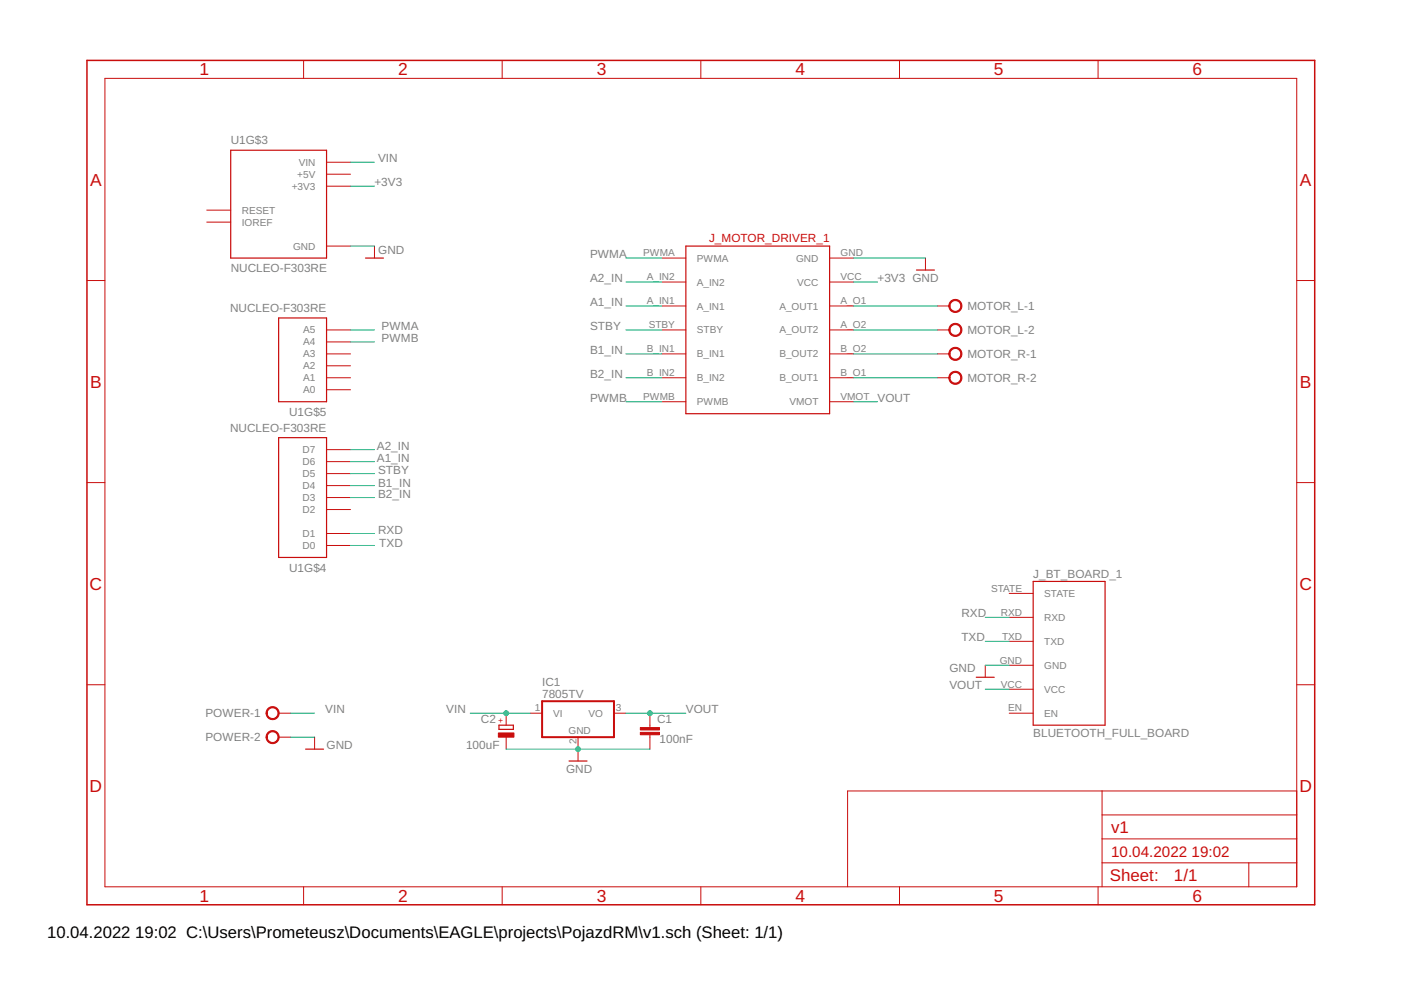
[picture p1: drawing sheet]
<svg xmlns="http://www.w3.org/2000/svg" width="297mm" height="210mm" viewBox="0 0 297 210" stroke-linecap="round" stroke-linejoin="round" font-family="sans-serif">
<g fill="none" stroke="#c90d0c" stroke-width=".21">
<path d="M22.2 16.6h252.7v171.4h-252.7zM64.4 12.8v3.8M106.5 12.8v3.8M148.6 12.8v3.8M190.7 12.8v3.8M232.8 12.8v3.8M69.2 39.5h5.1M69.2 36.9h5.1M69.2 34.4h5.1M18.4 59.5h3.8M43.8 47.1h5.1M43.8 44.6h5.1"/>
<path d="M69.2 52.2h5.1M79.4 52.2v2.5M140.3 54.7h5.1M140.3 59.8h5.1M175.9 54.7h5.1M175.9 59.8h5.1M196.2 54.7v2.6M274.9 59.5h3.8M69.2 75h5.1M69.2 70h5.1M69.2 77.6h5.1M69.2 72.5h5.1"/>
<path d="M140.3 75h5.1M140.3 70h5.1M140.3 64.9h5.1M175.9 75h5.1M175.9 70h5.1M175.9 64.9h5.1M198.8 75h2.5M198.8 70h2.5M198.8 64.9h2.5M69.2 80.1h5.1M69.2 97.9h5.1M69.2 95.3h5.1"/>
<path d="M69.2 82.6h5.1M140.3 80.1h5.1M140.3 85.2h5.1M175.9 80.1h5.1M175.9 85.2h5.1M198.8 80.1h2.5M18.4 102.3h3.8M69.2 115.7h5.1M69.2 113.1h5.1M69.2 108h5.1M69.2 105.5h5.1M69.2 103h5.1"/>
<path d="M69.2 100.4h5.1M274.9 102.3h3.8M214 136h5.1M214 130.9h5.1M214 125.8h5.1M18.4 145.2h3.8M59.1 151.2h2.5M59.1 156.3h2.5M66.7 156.3v2.5M107.3 151.2v2.6M107.3 156.3v2.5M112.4 151.2h2.5"/>
<path d="M122.6 156.3v5.1M130.2 151.2h2.5M137.8 151.2v3.1M137.8 155.8v3M208.9 141.1v2.5M214 141.1h5.1M214 146.1h5.1M214 151.2h5.1M274.9 145.2h3.8M233.7 167.7v20.3M233.7 177.9h41.2M233.7 172.8h41.2"/>
<path d="M274.9 167.7h-95.2v20.3M64.4 188v3.8M106.5 188v3.8M148.6 188v3.8M190.7 188v3.8M232.8 188v3.8M233.7 182.9h41.2M264.8 182.9v5.1"/>
</g>
<path d="M48.9 31.9h20.3v22.8h-20.3zM77.5 54.7h3.8M145.4 52.2h30.5v35.5h-30.5zM194.3 57.3h3.8M59.1 67.4h10.1v17.8h-10.1zM59.1 92.8h10.1v25.4h-10.1zM219.1 123.3h15.2v30.5h-15.2zM64.8 158.8h3.8M105.8 153.8h3v.8h-3zM207 143.6h3.8M120.6 161.4h3.9" fill="none" stroke="#c90d0c" stroke-width=".25"/>
<path d="M18.4 12.8h260.3v179h-260.3z" fill="none" stroke="#c90d0c" stroke-width=".32"/>
<path d="M114.9 148.7h15.3v7.6h-15.3z" fill="none" stroke="#c90d0c" stroke-width=".42"/>
<g fill="#c90d0c" stroke="#c90d0c" stroke-width=".21">
<path d="M135.8 155.3h4v.5h-4z"/>
<path d="M135.8 154.3h4v.5h-4z"/>
<path d="M105.7 155.4h3.3v.9h-3.3z"/>
</g>
<g fill="#c90d0c" stroke="#c90d0c" stroke-width=".21">
<path d="M56.8 150.2a1.4 1.4 0 0 1 2.2 .3 1.4 1.4 0 0 1-.8 2 1.4 1.4 0 0 1-1.8-1.3h.3a1.14 1.14 0 0 1 1.6-.9 1.14 1.14 0 0 1 .2 1.9 1.14 1.14 0 0 1-1.8-.7v-.3h-.3z" fill-rule="evenodd"/>
<path d="M56.8 155.3a1.4 1.4 0 0 1 2.2 .3 1.4 1.4 0 0 1-.8 2 1.4 1.4 0 0 1-1.8-1.3h.3a1.14 1.14 0 0 1 1.6-1 1.14 1.14 0 0 1 .2 2 1.14 1.14 0 0 1-1.8-.7v-.3h-.3z" fill-rule="evenodd"/>
<path d="M201.5 74.1a1.4 1.4 0 0 1 2.2 .1 1.4 1.4 0 0 1-.7 2.1 1.4 1.4 0 0 1-1.8-1.3h.2a1.14 1.14 0 0 1 1.7-.9 1.14 1.14 0 0 1 .1 1.9 1.14 1.14 0 0 1-1.8-.7v-.3h-.2z" fill-rule="evenodd"/>
<path d="M201.5 79.1a1.4 1.4 0 0 1 2.3 .2 1.4 1.4 0 0 1-.8 2.1 1.4 1.4 0 0 1-1.8-1.3h.2a1.14 1.14 0 0 1 1.7-.9 1.14 1.14 0 0 1 .1 1.9 1.14 1.14 0 0 1-1.8-.7v-.3h-.2z" fill-rule="evenodd"/>
<path d="M201.5 63.9a1.4 1.4 0 0 1 2.2 .2 1.4 1.4 0 0 1-.7 2.1 1.4 1.4 0 0 1-1.8-1.3h.2a1.14 1.14 0 0 1 1.7-1 1.14 1.14 0 0 1 .1 1.9 1.14 1.14 0 0 1-1.8-.6v-.3h-.2z" fill-rule="evenodd"/>
<path d="M201.5 69a1.4 1.4 0 0 1 2.2 .2 1.4 1.4 0 0 1-.7 2.1 1.4 1.4 0 0 1-1.8-1.3h.2a1.14 1.14 0 0 1 1.7-1 1.14 1.14 0 0 1 .1 1.9 1.14 1.14 0 0 1-1.8-.7v-.2h-.2z" fill-rule="evenodd"/>
</g>
<g fill="none" stroke="#0dab76" stroke-width=".21">
<path d="M74.3 34.4h5.1M74.3 39.5h5.1M74.3 52.2h5.1M132.7 54.7h7.6M132.7 59.8h7.6M181 54.7h15.2M181 59.8h5.1M74.3 70h5.1M74.3 72.5h5.1M132.7 64.9h7.6M132.7 70h7.6M132.7 75h7.6"/>
<path d="M181 64.9h17.8M181 70h17.8M181 75h17.8M74.3 97.9h5.1M74.3 95.3h5.1M132.7 85.2h7.6M132.7 80.1h7.6M181 85.2h5.1M181 80.1h17.8M74.3 100.4h5.1M74.3 105.5h5.1M74.3 103h5.1"/>
<path d="M74.3 113.1h5.1M74.3 115.7h5.1M208.9 130.9h5.1M208.9 136h5.1M61.6 156.3h5.1M61.6 151.2h5.1M99.7 151.2h12.7M107.3 158.8h30.5M132.7 151.2h12.7M208.9 141.1h5.1M208.9 146.1h5.1"/>
</g>
<g fill="#0dab76" stroke="#0dab76" stroke-width=".21">
<circle cx="122.6" cy="158.8" r=".51"/>
<circle cx="107.3" cy="151.2" r=".51"/>
<circle cx="137.8" cy="151.2" r=".51"/>
</g>
<g font-size="3.7" fill="#c90d0c">
<text x="42.3" y="16">1</text>
<text x="84.4" y="16">2</text>
<text x="126.5" y="16">3</text>
<text x="168.6" y="16">4</text>
<text x="210.7" y="16">5</text>
<text x="252.9" y="16">6</text>
<text x="19.1" y="39.3">A</text>
<text x="275.6" y="39.3">A</text>
<text x="19.1" y="82.2">B</text>
<text x="275.6" y="82.2">B</text>
<text x="19" y="125">C</text>
<text x="275.5" y="125">C</text>
<text x="19" y="167.9">D</text>
<text x="275.5" y="167.9">D</text>
<text x="42.3" y="191.2">1</text>
<text x="84.4" y="191.2">2</text>
<text x="126.5" y="191.2">3</text>
<text x="168.6" y="191.2">4</text>
<text x="210.7" y="191.2">5</text>
<text x="252.9" y="191.2">6</text>
</g>
<g font-size="3.6" fill="#c90d0c">
<text x="235.6" y="176.6">v1</text>
<text x="235.3" y="186.9">Sheet:</text>
<text x="248.9" y="186.8">1/1</text>
</g>
<g font-size="3.5">
<text x="10" y="198.9">10.04.2022</text>
<text x="28.7" y="198.9">19:02 C:\Users\Prometeusz\Documents\EAGLE\projects\PojazdRM\v1.sch (Sheet: 1/1)</text>
</g>
<g font-size="3.2" fill="#c90d0c">
<text x="235.6" y="181.7">10.04.2022</text>
<text x="252.6" y="181.7">19:02</text>
</g>
<g font-size="2.5" fill="#808080">
<text x="48.9" y="30.6">U1G$3</text>
<text x="80.1" y="34.4">VIN</text>
<text x="79.4" y="39.5">+3V3</text>
<text x="80.2" y="53.9">GND</text>
<text x="48.9" y="57.8">NUCLEO-F303RE</text>
<text x="125.1" y="54.7">PWMA</text>
<text x="125.1" y="59.8">A2_IN</text>
<text x="186" y="59.8">+3V3 GND</text>
<text x="125.1" y="64.9">A1_IN</text>
<text x="205.1" y="65.8">MOTOR_L-1</text>
<text x="48.8" y="66.1">NUCLEO-F303RE</text>
<text x="80.9" y="69.9">PWMA</text>
<text x="125.1" y="69.9">STBY</text>
<text x="205.1" y="70.8">MOTOR_L-2</text>
<text x="80.9" y="72.5">PWMB</text>
<text x="125.1" y="75">B1_IN</text>
<text x="205.1" y="75.9">MOTOR_R-1</text>
<text x="125.1" y="80.1">B2_IN</text>
<text x="205.1" y="81">MOTOR_R-2</text>
<text x="61.3" y="88.2">U1G$5</text>
<text x="125.1" y="85.2">PWMB</text>
<text x="186" y="85.2">VOUT</text>
<text x="48.8" y="91.5">NUCLEO-F303RE</text>
<text x="79.9" y="95.3">A2_IN</text>
<text x="79.9" y="97.9">A1_IN</text>
<text x="80.1" y="100.4">STBY</text>
<text x="80.1" y="105.5">B2_IN</text>
<text x="80.1" y="103.2">B1_IN</text>
<text x="80.1" y="113.1">RXD</text>
<text x="80.4" y="115.9">TXD</text>
<text x="61.3" y="121.2">U1G$4</text>
<text x="219.1" y="122.5">J_BT_BOARD_1</text>
<text x="203.8" y="130.9">RXD</text>
<text x="203.8" y="136">TXD</text>
<text x="201.3" y="142.6">GND</text>
<text x="114.9" y="148">7805TV</text>
<text x="114.9" y="145.5">IC1</text>
<text x="201.3" y="146.1">VOUT</text>
<text x="43.5" y="152.1">POWER-1</text>
<text x="69" y="151.2">VIN</text>
<text x="94.6" y="151.2">VIN</text>
<text x="102" y="153.2">C2</text>
<text x="139.3" y="153.4">C1</text>
<text x="145.4" y="151.2">VOUT</text>
<text x="43.5" y="157.2">POWER-2</text>
<text x="69.2" y="158.8">GND</text>
<text x="98.8" y="158.8">100uF</text>
<text x="139.8" y="157.4">100nF</text>
<text x="219.1" y="156.3">BLUETOOTH_FULL_BOARD</text>
<text x="120" y="163.9">GND</text>
</g>
<text font-size="2.5" fill="#c90d0c" x="150.3" y="51.4">J_MOTOR_DRIVER_1</text>
<g font-size="2.1" fill="#808080">
<text x="63.3" y="35.2">VIN</text>
<text x="61.9" y="40.2">+3V3</text>
<text x="63" y="37.7">+5V</text>
<text x="51.2" y="47.9">IOREF</text>
<text x="51.2" y="45.3">RESET</text>
<text x="62.1" y="52.9">GND</text>
<text x="136.3" y="54.4">PWMA</text>
<text x="137.2" y="59.4">A_IN2</text>
<text x="147.8" y="55.5">PWMA</text>
<text x="168.8" y="55.5">GND</text>
<text x="178.2" y="54.4">GND</text>
<text x="178.2" y="59.4">VCC</text>
<text x="137.2" y="64.5">A_IN1</text>
<text x="147.8" y="60.6">A_IN2</text>
<text x="147.8" y="65.6">A_IN1</text>
<text x="165.2" y="65.6">A_OUT1</text>
<text x="169" y="60.6">VCC</text>
<text x="178.2" y="64.5">A_O1</text>
<text x="64.3" y="70.7">A5</text>
<text x="137.5" y="69.6">STBY</text>
<text x="147.8" y="70.7">STBY</text>
<text x="165.2" y="70.7">A_OUT2</text>
<text x="178.2" y="69.6">A_O2</text>
<text x="64.3" y="75.8">A3</text>
<text x="64.3" y="73.2">A4</text>
<text x="137.2" y="74.7">B_IN1</text>
<text x="147.8" y="75.8">B_IN1</text>
<text x="165.2" y="75.8">B_OUT2</text>
<text x="178.2" y="74.7">B_O2</text>
<text x="64.3" y="83.4">A0</text>
<text x="64.3" y="80.9">A1</text>
<text x="64.3" y="78.3">A2</text>
<text x="137.2" y="79.7">B_IN2</text>
<text x="147.8" y="80.9">B_IN2</text>
<text x="165.2" y="80.9">B_OUT1</text>
<text x="178.2" y="79.7">B_O1</text>
<text x="136.3" y="84.8">PWMB</text>
<text x="147.8" y="85.9">PWMB</text>
<text x="167.4" y="85.9">VMOT</text>
<text x="178.2" y="84.8">VMOT</text>
<text x="64.2" y="101.2">D5</text>
<text x="64.2" y="98.6">D6</text>
<text x="64.2" y="96.1">D7</text>
<text x="64.2" y="106.3">D3</text>
<text x="64.2" y="103.7">D4</text>
<text x="64.2" y="113.9">D1</text>
<text x="64.2" y="108.8">D2</text>
<text x="64.2" y="116.4">D0</text>
<text x="210.1" y="125.5">STATE</text>
<text x="212.2" y="130.5">RXD</text>
<text x="221.4" y="131.7">RXD</text>
<text x="221.4" y="126.6">STATE</text>
<text x="212.5" y="135.6">TXD</text>
<text x="221.4" y="136.7">TXD</text>
<text x="212" y="140.7">GND</text>
<text x="221.4" y="141.8">GND</text>
<text x="212.2" y="145.8">VCC</text>
<text x="221.4" y="146.9">VCC</text>
<text x="113.4" y="150.9">1</text>
<text x="117.3" y="152">VI</text>
<text x="120.5" y="155.5">GND</text>
<text x="124.8" y="152">VO</text>
<text x="130.5" y="150.9">3</text>
<text x="213.8" y="150.9">EN</text>
<text x="221.4" y="152">EN</text>
<text x="122.2" y="157.8" transform="rotate(-90 122.2 157.8)">2</text>
</g>
<text font-size="1.8" fill="#c90d0c" x="106.7" y="153.3" transform="rotate(-90 106.7 153.3)">+</text>
</svg>
